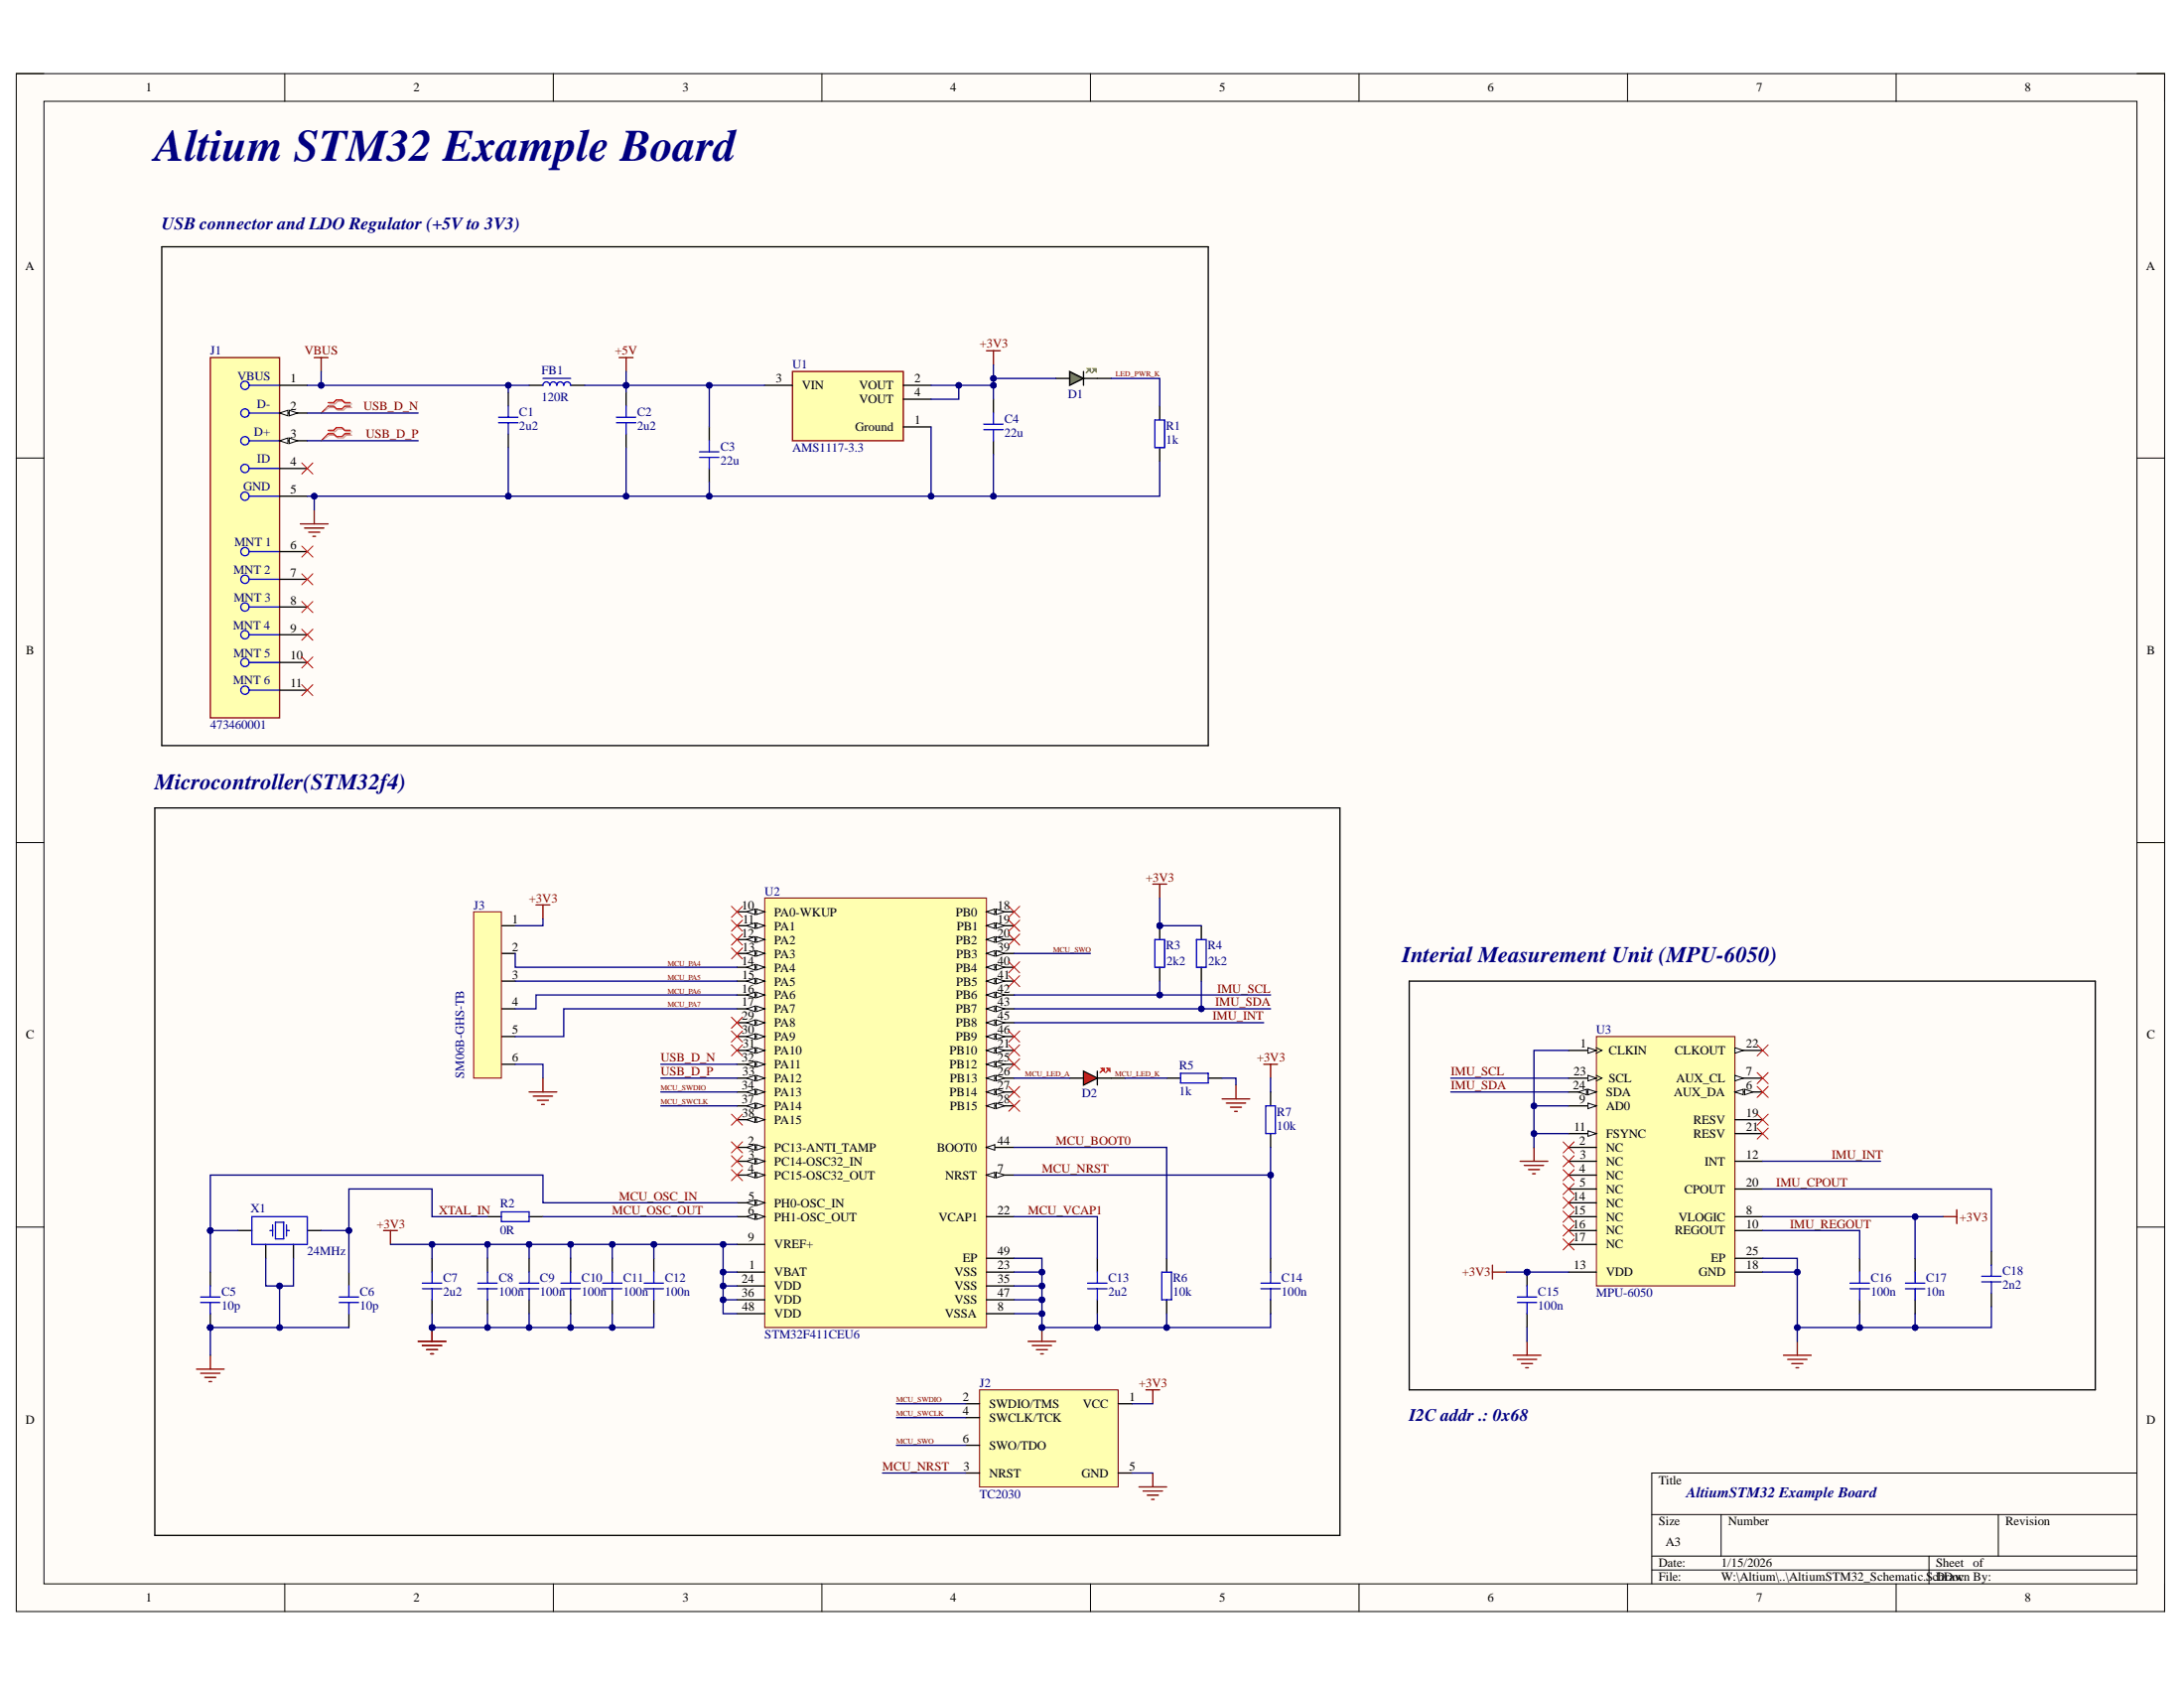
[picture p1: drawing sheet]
# Altium project AltiumSTM32_ExamplePCB.PrjPcb
1 sheet, 35 parts. Net scope: global (net labels, ports and power ports of the same name join across sheets).
Board file: AltiumSTM32_PCB_2.PcbDoc

## Sheet AltiumSTM32_Schematic.SchDoc
size A3; SheetNumber: 1; SheetTotal: 1

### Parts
C1  2u2  [CAP_0603]
C2  2u2  [CAP_0603]
C3  22u  [CAP_0805]
C4  22u  [CAP_0805]
C5  10p  [CAP_0402]
C6  10p  [CAP_0402]
C7  2u2  [CAP_0603]
C8  100n  [CAP_0402]
C9  100n  [CAP_0402]
C10  100n  [CAP_0402]
C11  100n  [CAP_0402]
C12  100n  [CAP_0402]
C13  2u2  [CAP_0603]
C14  100n  [CAP_0402]
C15  100n  [CAP_0402]
C16  100n  [CAP_0402]
C17  10n  [CAP_0402]
C18  2n2  [CAP_0402]
D1  GREEN  [LED_0402_GREEN]  (value not drawn)
D2  RED  [LED_0402_RED]  (value not drawn)
FB1  120R  [FB_0603]
J1  473460001  [FP-473460001-MFG]
J2  TC2030  [TC2030-FP]  (no BOM)
J3  SM06B-GHS-TB  [SM06B-GHS-TB]
R1  1k  [RES_0402]
R2  0R  [RES_0402]
R3  2k2  [RES_0402]
R4  2k2  [RES_0402]
R5  1k  [RES_0402]
R6  10k  [RES_0402]
R7  10k  [RES_0402]
U1  AMS1117-3.3  [FP-AMS1117-IPC_C]
U2  STM32F411CEU6  [STM-UFQFPN48_L]
U3  MPU-6050  [IS-QFN-24_V]
X1  24MHz  [XTAL_3225]

### Blocks framed on the sheet
USB connector and LDO Regulator (+5V to 3V3): C1-C4 D1 FB1 J1 R1 U1
Microcontroller(STM32f4): C5-C14 D2 J2 J3 R2-R7 U2 X1

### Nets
3V3: C7.2 C8.2 C9.2 C10.2 C11.2 C12.2 U2.1(VBAT) U2.9(VREF+) U2.24(VDD) U2.36(VDD) U2.48(VDD)
+3V3: C4.2 C15.2 C17.2 D1.A J2.1(VCC) J3.1 R3.2 R4.2 R7.2 U1.2(VOUT) U1.4(VOUT) U3.8(VLOGIC) U3.13(VDD)
+5V: C2.2 C3.2 FB1.2 U1.3(VIN)
GND: C1.1 C2.1 C3.1 C4.1 C5.1 C6.1 C7.1 C8.1 C9.1 C10.1 C11.1 C12.1 C13.1 C14.1 C15.1 C16.1 C17.1 C18.2 J1.5(GND) J2.5(GND) J3.6 R1.1 R5.1 R6.1 U1.1(Ground) U2.8(VSSA) U2.23(VSS) U2.35(VSS) U2.47(VSS) U2.49(EP) U3.1(CLKIN) U3.9(AD0) U3.11(FSYNC) U3.18(GND) U3.25(EP) X1.2 X1.4
VBUS: C1.2 FB1.1 J1.1(VBUS)
IMU_CPOUT: C18.1 U3.20(CPOUT)
IMU_INT: U2.45(PB8) U3.12(INT)
IMU_REGOUT: C16.2 U3.10(REGOUT)
IMU_SCL: R3.1 U2.42(PB6) U3.23(SCL)
IMU_SDA: R4.1 U2.43(PB7) U3.24(SDA)
LED_PWR_K: D1.K R1.2
MCU_BOOT0: R6.2 U2.44(BOOT0)
MCU_LED_A: D2.A U2.26(PB13)
MCU_LED_K: D2.K R5.2
MCU_NRST: C14.2 J2.3(NRST) R7.1 U2.7(NRST)
MCU_OSC_IN: C5.2 U2.5(PH0-OSC_IN) X1.1
MCU_OSC_OUT: R2.2 U2.6(PH1-OSC_OUT)
MCU_PA4: J3.2 U2.14(PA4)
MCU_PA5: J3.3 U2.15(PA5)
MCU_PA6: J3.4 U2.16(PA6)
MCU_PA7: J3.5 U2.17(PA7)
MCU_SWCLK: J2.4(SWCLK/TCK) U2.37(PA14)
MCU_SWDIO: J2.2(SWDIO/TMS) U2.34(PA13)
MCU_SWO: J2.6(SWO/TDO) U2.39(PB3)
MCU_VCAP1: C13.2 U2.22(VCAP1)
USB_D_N: J1.2(D-) U2.32(PA11)
USB_D_P: J1.3(D+) U2.33(PA12)
XTAL_IN: C6.2 R2.1 X1.3

Not connected (* = marked no-connect by the designer): J1 4(ID)* 6(MNT_1)* 7(MNT_2)* 8(MNT_3)* 9(MNT_4)* 10(MNT_5)* 11(MNT_6)*; U2 2(PC13-ANTI_TAMP)* 3(PC14-OSC32_IN)* 4(PC15-OSC32_OUT)* 10(PA0-WKUP)* 11(PA1)* 12(PA2)* 13(PA3)* 18(PB0)* 19(PB1)* 20(PB2)* 21(PB10)* 25(PB12)* 27(PB14)* 28(PB15)* 29(PA8)* 30(PA9)* 31(PA10)* 38(PA15)* 40(PB4)* 41(PB5)* 46(PB9)*; U3 2(NC)* 3(NC)* 4(NC)* 5(NC)* 6(AUX_DA)* 7(AUX_CL)* 14(NC)* 15(NC)* 16(NC)* 17(NC)* 19(RESV)* 21(RESV)* 22(CLKOUT)*

### Layout directives
differential pair; net class DIFF_USB: USB_D_N, USB_D_P

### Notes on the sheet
- Altium STM32 Example Board
- Interial Measurement Unit (MPU-6050)
- I2C addr .: 0x68
- AltiumSTM32 Example Board
- Waleed Umer
